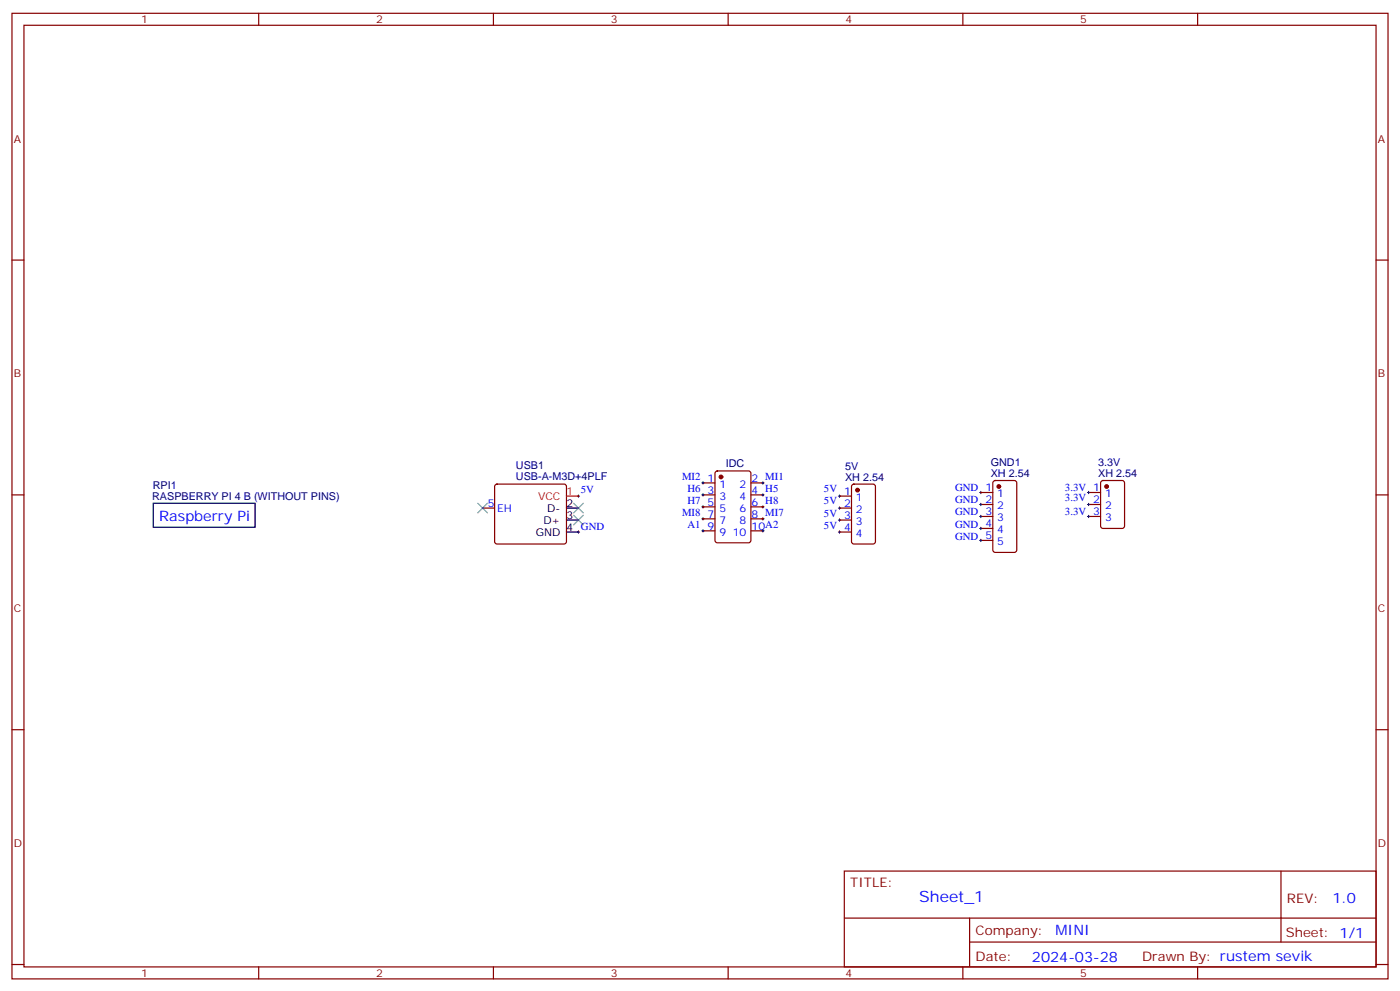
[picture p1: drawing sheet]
<svg xmlns="http://www.w3.org/2000/svg" width="412mm" height="292mm" viewBox="0 0 412 292" stroke-linecap="round" stroke-linejoin="round" font-family="sans-serif">
<g fill="none" stroke="#870000" stroke-width=".35">
<path d="M3.5 3.9h405.4v284.4h-405.4zM7.1 7.4h398.2v277.3h-398.2zM76.2 3.9v3.5M145.3 3.9v3.5M214.5 3.9v3.5M283.6 3.9v3.5M352.8 3.9v3.5M3.5 76.6h3.6M405.3 76.6h3.6M210.8 138.9l.5-.2h9.2l.6 .4 .1 20-.5 .7h-9.4l-.6-.4-.1-20zM3.5 145.7h3.6M142.2 149.6h3.5"/>
<path d="M145.9 142.8l.5-.2h19.8l.5 .2 .2 .5v16.2l-.3 .5-.4 .2h-19.8l-.5-.2-.2-.5v-16.2zM207.1 145.7h3.5M207.1 142.2h3.5M207.1 156.3h3.5M207.1 152.8h3.5M207.1 149.3h3.5M221.2 145.7h3.5M221.2 142.2h3.5M221.2 156.3h3.5M221.2 152.8h3.5M221.2 149.3h3.5M247.3 146.1h3.5"/>
<path d="M247.3 149.6h3.5M247.3 153.1h3.5M247.3 156.7h3.5M251.1 142.8l.4-.2h5.7l.6 .4 .1 16.5-.5 .6-5.9 .1-.6-.5-.1-16.4zM288.9 145h3.6M288.9 148.6h3.6M288.9 152.1h3.6M288.9 155.6h3.6M288.9 159.1h3.6M292.7 141.7l.5-.2h5.6l.7 .4v20.1l-.5 .6-5.8 .1-.7-.5v-20zM320.7 145h3.5M320.7 148.6h3.5"/>
<path d="M320.7 152.1h3.5M324.4 141.7l.5-.2h5.7l.6 .4 .1 13-.5 .7h-5.9l-.6-.5-.1-12.9zM405.3 145.7h3.6M3.5 214.9h3.6M405.3 214.9h3.6M248.7 256.5h156.6v28.2h-156.6zM377.3 256.5v20.9M248.7 270.4h156.5M285.6 277.4h119.6M285.6 270.4v14.1M3.5 284h3.6M76.2 284.7v3.6"/>
<path d="M145.3 284.7v3.6M214.5 284.7v3.6M283.6 284.7v3.6M352.8 284.7v3.6M405.3 284h3.6"/>
</g>
<g fill="none" stroke="#000" stroke-width=".29">
<path d="M170 146.1h.7M170 156.7h.7M170.4 145.7v.7M170.4 156.3v.7M206.7 152.8h.7M206.7 149.3h.7M206.7 156.3h.7M206.7 145.7h.7M206.7 142.2h.7M207.1 141.9v.7M207.1 145.4v.7M207.1 148.9v.7"/>
<path d="M207.1 152.4v.7M207.1 156v.7M224.4 152.8h.7M224.4 149.3h.7M224.4 156.3h.7M224.4 145.7h.7M224.4 142.2h.7M224.7 141.9v.7M224.7 145.4v.7M224.7 148.9v.7M224.7 152.4v.7M224.7 156v.7"/>
<path d="M246.9 146.1h.7M246.9 156.7h.7M246.9 149.6h.7M246.9 153.1h.7M247.3 145.7v.7M247.3 149.3v.7M247.3 152.8v.7M247.3 156.3v.7M288.6 145h.7M288.6 152.1h.7M288.6 148.6h.7M288.6 159.1h.7"/>
<path d="M288.6 155.6h.7M288.9 144.7v.7M288.9 148.2v.7M288.9 151.7v.7M288.9 155.3v.7M288.9 158.8v.7M320.3 145h.7M320.3 152.1h.7M320.3 148.6h.7M320.7 144.7v.7M320.7 148.2v.7M320.7 151.7v.7"/>
</g>
<g fill="#870000" stroke="#870000" stroke-width=".35">
<circle cx="212.4" cy="140.4" r=".53"/>
<circle cx="326" cy="143.3" r=".53"/>
<circle cx="294.2" cy="143.3" r=".53"/>
<circle cx="252.6" cy="144.3" r=".53"/>
</g>
<path d="M166.9 146.1h3.5" fill="none" stroke="#f00" stroke-width=".35"/>
<path d="M45.2 148.2h29.9v7.1h-29.9zM166.9 149.6h3.5M166.9 153.1h3.5M166.9 156.7h3.5" fill="none" stroke="#000" stroke-width=".35"/>
<path d="M140.8 148.2l2.8 2.8M143.6 148.2l-2.8 2.8M169 148.2l2.8 2.8M169 151.7l2.8 2.9M171.8 148.2l-2.8 2.8M171.8 151.7l-2.8 2.9" fill="none" stroke="#3c3" stroke-width=".35"/>
<text font-size="4.6" fill="#00f" x="270.8" y="265.5">Sheet_1</text>
<g font-size="4.2" fill="#00f">
<text x="46.9" y="153.5">Raspberry Pi</text>
<text x="392.5" y="265.8">1.0</text>
<text x="310.9" y="275.3">MINI</text>
<text x="304" y="283.1">2024-03-28</text>
</g>
<g font-size="3.9" fill="#800">
<text x="250.5" y="261.1">TITLE:</text>
<text x="379.1" y="265.8">REV:</text>
<text x="287.4" y="275.3">Company:</text>
<text x="378.7" y="275.9">Sheet: 1/1</text>
<text x="287.4" y="283">Date:</text>
<text x="336.4" y="283.1">Drawn By: rustem sevik</text>
</g>
<g font-size="3.2" fill="#800">
<text x="41.6" y="6.9">1</text>
<text x="110.8" y="6.9">2</text>
<text x="179.9" y="6.9">3</text>
<text x="249.1" y="6.9">4</text>
<text x="318.2" y="6.9">5</text>
<text x="4.1" y="42">A</text>
<text x="405.9" y="42">A</text>
<text x="4.1" y="111.2">B</text>
<text x="405.9" y="111.2">B</text>
<text x="4.1" y="180.3">C</text>
<text x="405.9" y="180.3">C</text>
<text x="4.1" y="249.4">D</text>
<text x="405.9" y="249.4">D</text>
<text x="41.6" y="287.7">1</text>
<text x="110.8" y="287.7">2</text>
<text x="179.9" y="287.7">3</text>
<text x="249.1" y="287.7">4</text>
<text x="318.2" y="287.7">5</text>
</g>
<g font-size="3.2" fill="#000080">
<text x="213.8" y="137.6">IDC</text>
<text x="291.9" y="137.2">GND1</text>
<text x="323.5" y="137.2">3.3V</text>
<text x="152" y="141.3">USB-A-M3D+4PLF</text>
<text x="152" y="138.2">USB1</text>
<text x="248.9" y="141.5">XH 2.54</text>
<text x="248.9" y="138.3">5V</text>
<text x="291.9" y="140.4">XH 2.54</text>
<text x="323.5" y="140.4">XH 2.54</text>
<text x="44.8" y="147.2">RASPBERRY PI 4 B (WITHOUT PINS)</text>
<text x="45" y="144">RPI1</text>
</g>
<g font-size="3.2" fill="#00f">
<text x="200.9" y="141.3">MI2</text>
<text x="208.4" y="141.9">1</text>
<text x="211.9" y="143.6">1</text>
<text x="217.9" y="143.6">2</text>
<text x="221.4" y="141.9">2 MI1</text>
<text x="143.7" y="149.3">5</text>
<text x="171.1" y="145.2">5V</text>
<text x="202.5" y="148.4">H7</text>
<text x="202.5" y="144.9">H6</text>
<text x="208.4" y="145.4">3</text>
<text x="208.4" y="148.9">5</text>
<text x="211.9" y="147.1">3</text>
<text x="217.9" y="147.1">4</text>
<text x="221.4" y="148.9">6 H8</text>
<text x="221.4" y="145.4">4 H5</text>
<text x="242.7" y="145">5V 1</text>
<text x="242.7" y="148.5">5V 2</text>
<text x="252.1" y="147.5">1</text>
<text x="281.3" y="144.7">GND 1</text>
<text x="281.3" y="148.2">GND 2</text>
<text x="293.8" y="146.4">1</text>
<text x="293.8" y="150">2</text>
<text x="313.7" y="144.5">3.3V 1</text>
<text x="313.7" y="147.7">3.3V 2</text>
<text x="325.5" y="146.4">1</text>
<text x="325.5" y="150">2</text>
<text x="146.4" y="150.7">EH</text>
<text x="200.9" y="151.9">MI8</text>
<text x="202.5" y="155.4">A1</text>
<text x="208.4" y="152.4">7</text>
<text x="208.4" y="156">9</text>
<text x="211.9" y="150.7">5</text>
<text x="211.9" y="154.2">7</text>
<text x="217.9" y="154.2">8</text>
<text x="217.9" y="150.7">6</text>
<text x="221.4" y="156">10A2</text>
<text x="221.4" y="152.4">8 MI7</text>
<text x="242.7" y="155.9">5V 4</text>
<text x="242.7" y="152.3">5V 3</text>
<text x="252.1" y="151">2</text>
<text x="252.1" y="154.6">3</text>
<text x="281.3" y="151.7">GND 3</text>
<text x="281.3" y="155.6">GND 4</text>
<text x="293.8" y="153.5">3</text>
<text x="313.7" y="151.6">3.3V 3</text>
<text x="325.5" y="153.5">3</text>
<text x="171.1" y="156">GND</text>
<text x="211.9" y="157.7">9</text>
<text x="215.9" y="157.7">10</text>
<text x="252.1" y="158.1">4</text>
<text x="281.3" y="159.1">GND 5</text>
<text x="293.8" y="157">4</text>
<text x="293.8" y="160.5">5</text>
</g>
<g font-size="3.2" fill="#f00">
<text x="158.5" y="147.1">VCC</text>
<text x="166.9" y="145.7">1</text>
</g>
<g font-size="3.2">
<text x="166.9" y="149.3">2</text>
<text x="160.1" y="154.2">D+</text>
<text x="161.2" y="150.7">D-</text>
<text x="166.9" y="152.8">3</text>
<text x="157.8" y="157.7">GND</text>
<text x="166.9" y="156.3">4</text>
</g>
</svg>
